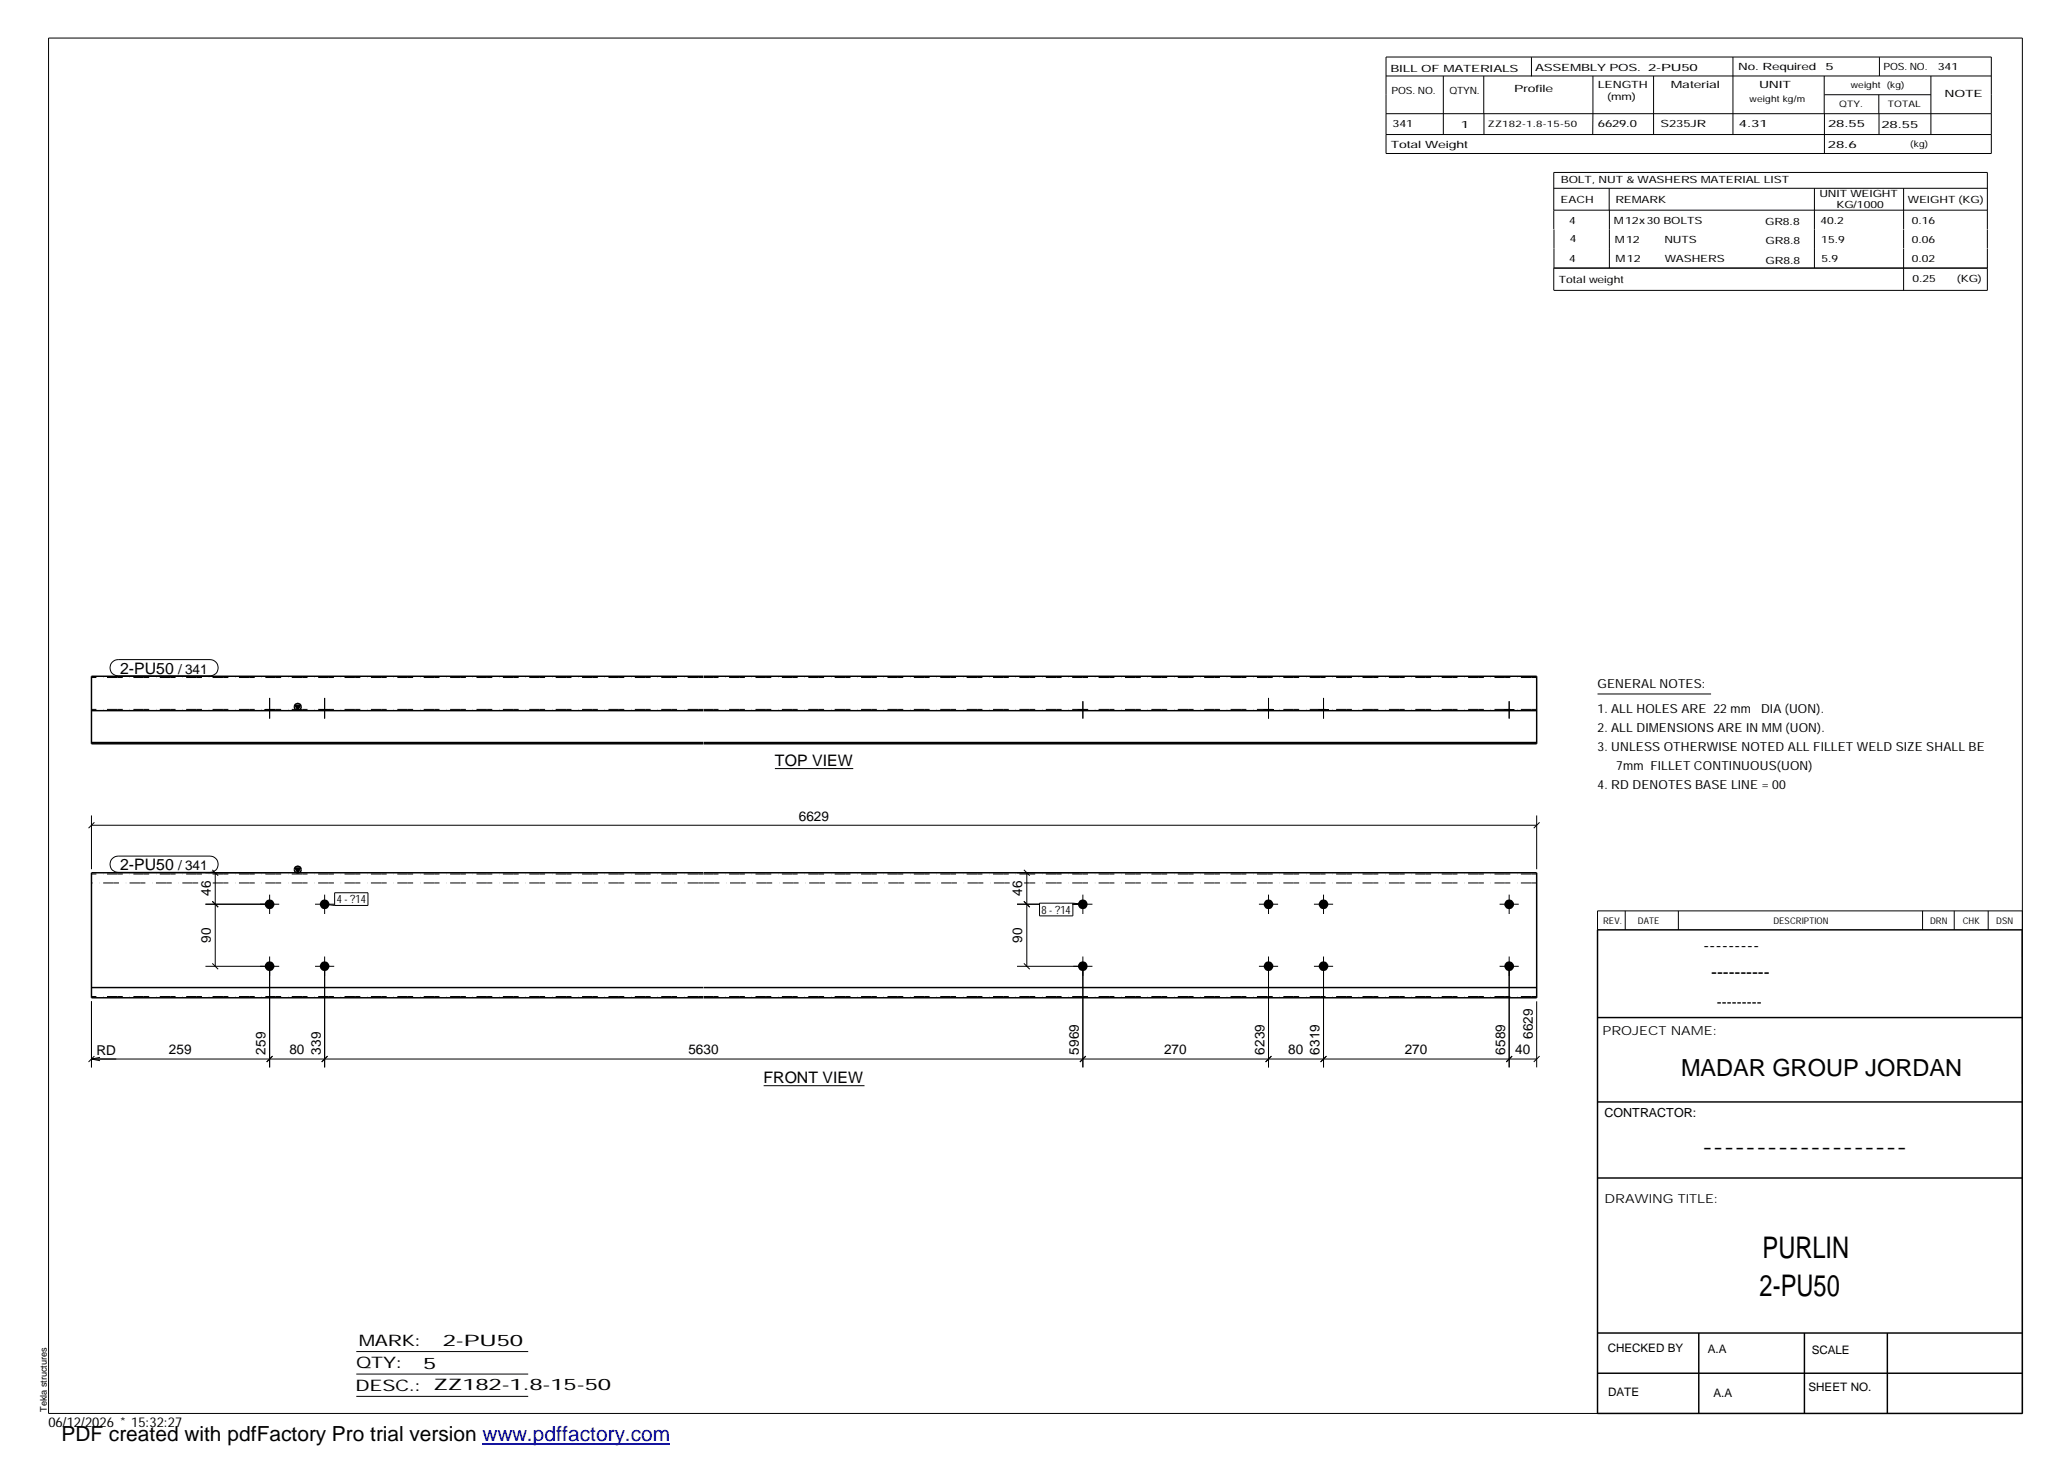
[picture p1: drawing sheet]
<svg xmlns="http://www.w3.org/2000/svg" width="420mm" height="297mm" viewBox="0 0 420 297" stroke-linecap="round" stroke-linejoin="round" font-family="sans-serif">
<g fill="#000">
<path d="M59.9 143.3h1.1l-.5 1zM59.9 176.3h1.1l-.5 1z"/>
<path d="M53.8 144.1h2v.3h-2z" fill-rule="evenodd"/>
<path d="M53.8 144.1h2v.3h-2z" fill-rule="evenodd"/>
<path d="M65 144.1h1.9v.3h-1.9z" fill-rule="evenodd"/>
<path d="M65 144.1h1.9v.3h-1.9z" fill-rule="evenodd"/>
<path d="M219 144.1h2v.3h-2z" fill-rule="evenodd"/>
<path d="M219 144.1h2v.3h-2z" fill-rule="evenodd"/>
<path d="M256.8 144.1h1.9v.3h-1.9z" fill-rule="evenodd"/>
<path d="M256.8 144.1h1.9v.3h-1.9z" fill-rule="evenodd"/>
<path d="M267.9 144.1h2v.3h-2z" fill-rule="evenodd"/>
<path d="M267.9 144.1h2v.3h-2z" fill-rule="evenodd"/>
<path d="M305.6 144.1h2v.3h-2z" fill-rule="evenodd"/>
<path d="M305.6 144.1h2v.3h-2z" fill-rule="evenodd"/>
<circle cx="54.8" cy="183.7" r=".97"/>
<circle cx="54.8" cy="196.3" r=".97"/>
<circle cx="65.9" cy="183.7" r=".97"/>
<circle cx="65.9" cy="196.3" r=".97"/>
<circle cx="220" cy="196.3" r=".98"/>
<circle cx="220" cy="183.7" r=".98"/>
<circle cx="257.7" cy="183.7" r=".97"/>
<circle cx="257.7" cy="196.3" r=".97"/>
<circle cx="268.9" cy="183.7" r=".97"/>
<circle cx="268.9" cy="196.3" r=".97"/>
<circle cx="306.6" cy="196.3" r=".98"/>
<circle cx="306.6" cy="183.7" r=".98"/>
</g>
<g fill="none" stroke="#000" stroke-width=".2">
<path d="M9.9 7.7h401v279.5h-401zM281.6 11.6h123v19.6h-123zM281.6 15.4h123M293.2 15.4v11.9M301.5 15.4v7.7M311.1 11.6v3.9M323.6 15.4v11.9M336 15.4v11.9M352.1 11.6v15.7M370.6 15.4v7.7M370.7 19.2h21.6M381.7 19.2v3.9"/>
<path d="M381.8 11.6v3.8M392.3 15.4v11.9M281.6 23.1h123M281.6 27.3h123M301.5 23.1v4.2M315.7 38.3h88.1M326.9 38.3v4.4M368.6 38.3v16.2M370.7 23.1v8.1M381.8 23.1v4.2M386.8 38.3v8.3M315.7 42.7h88.1"/>
<path d="M315.7 46.6v-11.6h88.1v11.6M315.7 46.6v7.9M327 42.7v11.8M386.8 46.6v3.9M386.8 50.6v8.4M403.8 46.6v3.9M403.8 50.6v8.4h-88.1M403.8 54.5h-88.1v4.5M22.8 134.5l.6-.4 .6-.1h18.7a1.65 1.65 0 0 1 1.6 1.7 1.65 1.65 0 0 1-1.6 1.6h-18.7a1.65 1.65 0 0 1-1.5-1 1.65 1.65 0 0 1 .3-1.8zM53.8 144.1v.3M54.8 141.8v4.2M55.8 144.1v.3"/>
<path d="M65 144.1v.3M66 141.8v4.2M66.9 144.1v.3M157.4 156.2h16M219 144.1v.3M220 142.5v3.5M221 144.1v.3M256.8 144.1v.3M257.7 141.8v4.2M258.7 144.1v.3M267.9 144.1v.3M268.9 141.8v4.2"/>
<path d="M269.9 144.1v.3M305.6 144.1v.3M306.6 142.5v3.5M307.6 144.1v.3M324.6 141h23M18.6 167.7h293.6M18.6 165.7v10.9M19.2 167.1l-1.2 1.2M22.8 174.4l.6-.3 .6-.2h18.7a1.65 1.65 0 0 1 1.6 1.7 1.65 1.65 0 0 1-1.6 1.6h-18.7a1.65 1.65 0 0 1-1.5-1 1.65 1.65 0 0 1 .3-1.8zM41.7 177.3h12.4M43.1 176.7l1.2 1.2M43.7 177.3v19"/>
<path d="M206.6 177.3h12.7M208 176.7l1.2 1.2M208.6 177.3v19M312.2 165.7v10.9M312.8 167.1l-1.2 1.2M41.7 196.3h15M41.7 183.7h15M43.1 195.7l1.2 1.2M43.1 183.1l1.2 1.2M54.8 181.8v3.9M54.8 194.3v22.6M64 196.3h3.9"/>
<path d="M64 183.7h3.9M66 181.8v3.9M66 194.3v22.6M66 183.7l2 .3M68 181.4h6.8v2.6h-6.8zM206.6 196.3h15.4M206.6 183.7h4.7M208 195.7l1.2 1.2M208 183.1l1.2 1.2M211.2 183.5h6.8v2.6h-6.8zM217.9 183.7h4.1M218 183.5l2 .2"/>
<path d="M220 181.8v3.9M220 194.3v22.6M255.8 196.3h3.9M255.8 183.7h3.9M257.7 181.8v3.9M257.7 194.3v22.6M267 196.3h3.8M267 183.7h3.8M268.9 181.8v3.9M268.9 194.3v22.6M304.7 196.3h3.9M304.7 183.7h3.9"/>
<path d="M306.6 181.8v3.9M306.6 194.3v22.6M330.2 185.1v3.8M341 185.1v3.8M390.6 185.1v3.8M397 185.1v3.8M403.9 185.1v3.8M410.9 185.1h-86.3v3.8M18.6 203.4v13.5M18.6 215.2h293.6M18.6 215.2l1.7 .3M19.2 214.6l-1.2 1.2"/>
<path d="M20.3 214.8l-1.7 .4M55.4 214.6l-1.2 1.2M66.5 214.6l-1.1 1.2M220.6 214.6l-1.2 1.2M258.3 214.6l-1.2 1.2M269.5 214.6l-1.2 1.2M307.2 214.6l-1.2 1.2M312.2 203.4v13.5M312.8 214.6l-1.2 1.2M155.2 220.6h20.4M72.4 274.6h34.9M72.4 279.2h34.9"/>
<path d="M72.4 283.7h34.9"/>
</g>
<g fill="none" stroke="#000" stroke-width=".3">
<path d="M142.9 137.4h-124.3v13.7h124.3M143 137.4h169.2v13.7h-169.2M18.6 150.9h124.3M18.6 144.4h124.3M59.9 143.3h1.1l-.5 1zM143 150.9h169.2M143 144.4h169.2M59.9 176.3h1.1l-.5 1zM142.9 177.3h-124.3v25.4h124.3M143 177.3h169.2v25.4h-169.2M324.6 188.9h86.2l.1 98.3h-86.3zM18.6 200.6h124.3"/>
<path d="M143 200.6h169.2M324.6 206.7h86.3M324.6 239.3h86.3M324.6 223.9h86.3M324.6 270.8h86.3M324.6 279h86.3M345.1 270.8v16.4M366.6 270.8v16.4M383.5 270.8v16.4"/>
<circle cx="60.5" cy="143.6" r=".7"/>
<circle cx="60.5" cy="176.7" r=".68"/>
</g>
<path d="M142.9 137.7h-124.3M312.2 137.7h-169.2M142.9 144.1h-124.3M312.2 144.1h-169.2M40.3 179.4h-21.7M142.9 179.4h-99.7M142.9 177.6h-124.3M205.1 179.4h-62.1M312.2 179.4h-104.1M312.2 177.6h-169.2M142.9 202.5h-124.3M312.2 202.5h-169.2" fill="none" stroke="#000" stroke-width=".2" stroke-dasharray="1.1 0 2.1 .7 0 1.4" stroke-linecap="butt"/>
<path d="M98 293.3h38.2" fill="none" stroke="#00f" stroke-width=".3"/>
<g font-size="6.1">
<text x="358.1" y="255.5">PURLIN</text>
<text x="357.5" y="263.3">2-PU50</text>
</g>
<text font-size="4.8" x="341.5" y="218.6">MADAR GROUP JORDAN</text>
<text font-size="4.2" x="12.5" y="292.7">PDF created with pdfFactory Pro trial version www.pdffactory.com</text>
<g font-size="3.6">
<text x="346.1" y="193.2">---------</text>
<text x="347.7" y="198.6">----------</text>
<text x="345.8" y="234.2">-------------------</text>
</g>
<g font-size="3.2">
<text x="24.4" y="136.9">2-PU50</text>
<text x="157.4" y="155.6">TOP VIEW</text>
<text x="24.4" y="176.8">2-PU50</text>
<text x="155.2" y="220.1">FRONT VIEW</text>
<text x="72.9" y="273.5">MARK:</text>
<text x="90" y="273.5">2-PU50</text>
<text x="72.4" y="278">QTY:</text>
<text x="86" y="278.1">5</text>
<text x="72.2" y="282.6">DESC.:</text>
<text x="88.1" y="282.4">ZZ182-1.8-15-50</text>
</g>
<text font-size="3" x="348.8" y="204.5">---------</text>
<g font-size="2.8">
<text x="36.2" y="136.9">/ 341</text>
<text x="162.3" y="166.7">6629</text>
<text x="36.2" y="176.8">/ 341</text>
<text x="42.8" y="182.1" transform="rotate(-90 42.8 182.1)">46</text>
<text x="207.7" y="182.1" transform="rotate(-90 207.7 182.1)">46</text>
<text x="42.8" y="191.6" transform="rotate(-90 42.8 191.6)">90</text>
<text x="207.7" y="191.6" transform="rotate(-90 207.7 191.6)">90</text>
<text x="19.6" y="214.3">RD</text>
<text x="34.3" y="214.2">259</text>
<text x="54" y="214.3" transform="rotate(-90 54 214.3)">259</text>
<text x="58.8" y="214.2">80</text>
<text x="65.2" y="214.3" transform="rotate(-90 65.2 214.3)">339</text>
<text x="139.9" y="214.2">5630</text>
<text x="219.2" y="214.3" transform="rotate(-90 219.2 214.3)">5969</text>
<text x="236.5" y="214.2">270</text>
<text x="256.9" y="214.3" transform="rotate(-90 256.9 214.3)">6239</text>
<text x="261.7" y="214.2">80</text>
<text x="268.1" y="214.3" transform="rotate(-90 268.1 214.3)">6319</text>
<text x="285.4" y="214.2">270</text>
<text x="305.8" y="214.3" transform="rotate(-90 305.8 214.3)">6589</text>
<text x="307.8" y="214.2">40</text>
<text x="311.4" y="211.1" transform="rotate(-90 311.4 211.1)">6629</text>
<text x="9.8" y="290">06/12/2026 * 15:32:27</text>
</g>
<g font-size="2.5">
<text x="324.6" y="139.9">GENERAL NOTES:</text>
<text x="324.6" y="148.7">2. ALL DIMENSIONS ARE IN MM(UON).</text>
<text x="324.6" y="144.9">1. ALL HOLES ARE 22 mm</text>
<text x="357.8" y="144.9">DIA (UON).</text>
<text x="324.6" y="152.5">3. UNLESS OTHERWISE NOTED ALL FILLET WELD SIZE SHALL BE</text>
<text x="324.6" y="160.2">4. RD DENOTES BASE LINE = 00</text>
<text x="328.4" y="156.4">7mm FILLET CONTINUOUS(UON)</text>
<text x="325.6" y="210.3">PROJECT NAME:</text>
<text x="326" y="226.9">CONTRACTOR:</text>
<text x="326" y="244.4">DRAWING TITLE:</text>
</g>
<g font-size="2.4">
<text x="326.7" y="274.7">CHECKED BY</text>
<text x="347" y="275">A.A</text>
<text x="368.1" y="275.1">SCALE</text>
<text x="326.7" y="283.6">DATE</text>
<text x="348.1" y="283.9">A.A</text>
<text x="367.5" y="282.6">SHEET NO.</text>
</g>
<g font-size="2.3">
<text x="68.4" y="183.5">4- ?14</text>
<text x="211.6" y="185.7">8- ?14</text>
</g>
<g font-size="2">
<text x="282.5" y="14.6">BILL OF MATERIALS</text>
<text x="311.9" y="14.4">ASSEMBLY POS.</text>
<text x="324.6" y="17.9">LENGTH</text>
<text x="334.9" y="14.4">2-PU50</text>
<text x="339.5" y="17.9">Material</text>
<text x="353.1" y="14.2">No. Required</text>
<text x="357.4" y="17.9">UNIT</text>
<text x="370.9" y="14.2">5</text>
<text x="382.7" y="14.2">POS. NO.</text>
<text x="393.7" y="14.3">341</text>
<text x="282.7" y="19.1">POS. NO.</text>
<text x="294.5" y="19">QTYN.</text>
<text x="307.6" y="18.7">Profile</text>
<text x="326.5" y="20.4">(mm)</text>
<text x="395.1" y="19.6">NOTE</text>
<text x="282.9" y="25.8">341</text>
<text x="296.8" y="26">1</text>
<text x="324.7" y="25.9">6629.0</text>
<text x="337.4" y="25.9">S235JR</text>
<text x="353.3" y="25.9">4.31</text>
<text x="371.4" y="25.9">28.55</text>
<text x="382.3" y="25.9">28.55</text>
<text x="282.6" y="30.1">Total Weight</text>
<text x="371.4" y="30">28.6</text>
<text x="317.1" y="41.3">EACH</text>
<text x="317.1" y="37.2">BOLT, NUT &amp; WASHERS MATERIAL LIST</text>
<text x="328.2" y="41.3">REMARK</text>
<text x="369.7" y="40.1">UNIT WEIGHT</text>
<text x="387.6" y="41.2">WEIGHT (KG)</text>
<text x="318.8" y="45.4">4</text>
<text x="327.9" y="45.6">M12x30BOLTS</text>
<text x="358.6" y="45.6">GR8.8</text>
<text x="369.9" y="45.5">40.2</text>
<text x="373.1" y="42.2">KG/1000</text>
<text x="388.4" y="45.5">0.16</text>
<text x="318.8" y="53.3">4</text>
<text x="318.9" y="49.2">4</text>
<text x="328.1" y="49.3">M12</text>
<text x="328.3" y="53.3">M12</text>
<text x="338.2" y="49.4">NUTS</text>
<text x="338.2" y="53.3">WASHERS</text>
<text x="358.7" y="49.6">GR8.8</text>
<text x="358.7" y="53.5">GR8.8</text>
<text x="370" y="49.3">15.9</text>
<text x="370.1" y="53.2">5.9</text>
<text x="388.4" y="49.4">0.06</text>
<text x="388.4" y="53.3">0.02</text>
<text x="316.7" y="57.5">Total weight</text>
<text x="388.6" y="57.3">0.25</text>
<text x="397.6" y="57.3">(KG)</text>
</g>
<g font-size="1.9">
<text x="325.7" y="187.8">REV.</text>
<text x="332.8" y="187.6">DATE</text>
<text x="360.3" y="187.7">DESCRIPTION</text>
<text x="392.1" y="187.6">DRN</text>
<text x="398.8" y="187.6">CHK</text>
<text x="405.6" y="187.7">DSN</text>
<text x="9.5" y="286.8" transform="rotate(-90 9.5 286.8)">Tekla structures</text>
</g>
<g font-size="1.8">
<text x="376" y="17.9">weight (kg)</text>
<text x="355.5" y="20.7">weightkg/m</text>
<text x="373.6" y="21.7">QTY.</text>
<text x="383.5" y="21.8">TOTAL</text>
<text x="302.3" y="25.9">ZZ182-1.8-15-50</text>
<text x="388.1" y="29.8">(kg)</text>
</g>
</svg>
